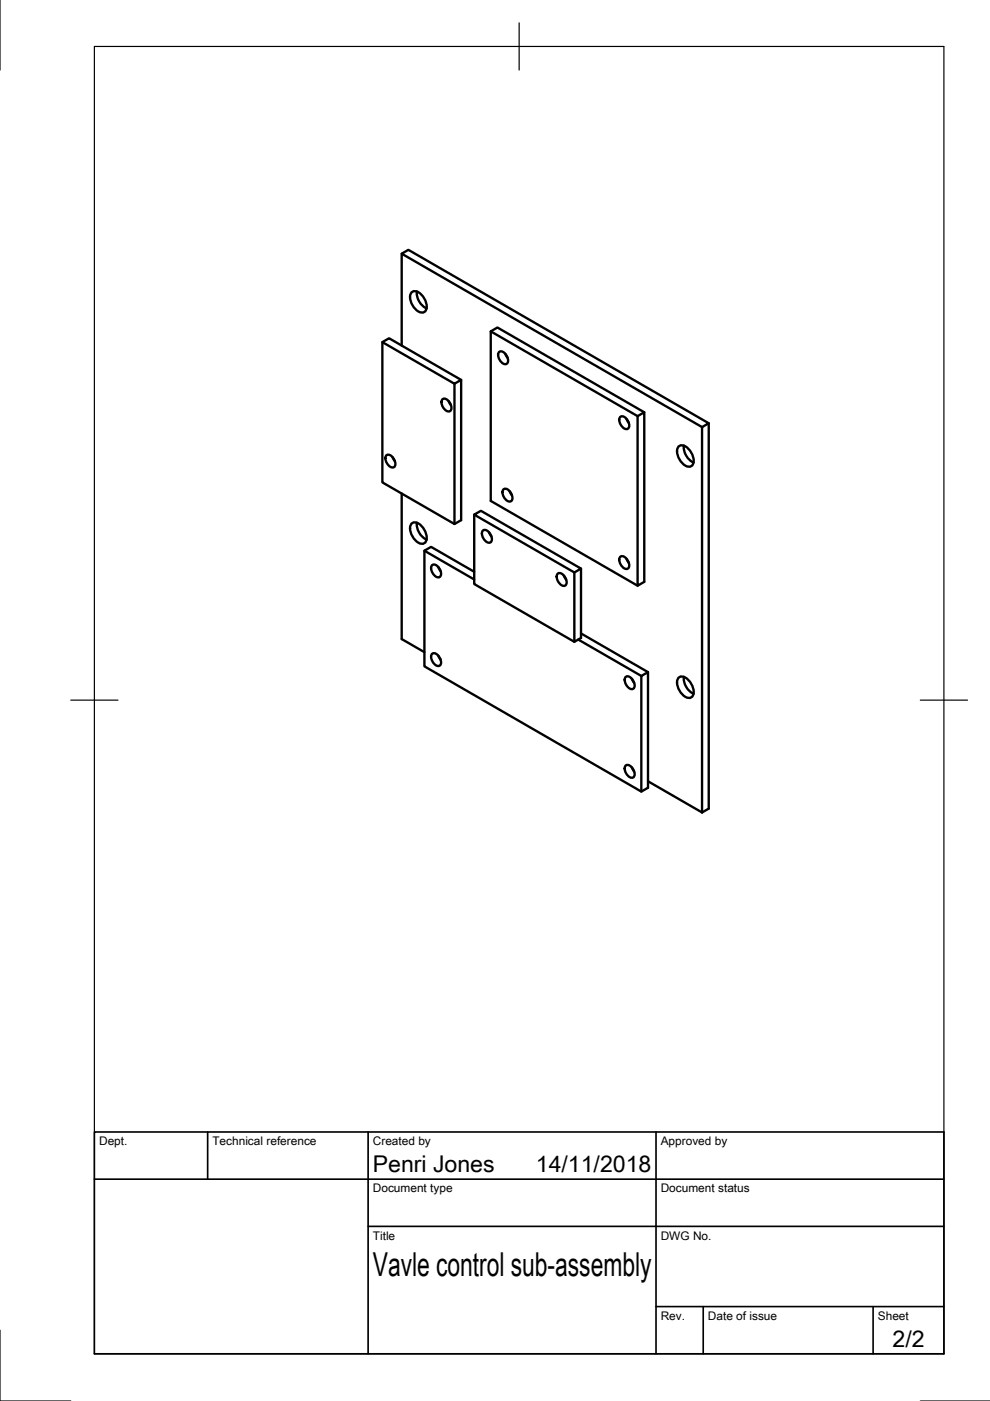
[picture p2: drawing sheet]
<svg xmlns="http://www.w3.org/2000/svg" width="210mm" height="297mm" viewBox="0 0 210 297" stroke-linecap="round" stroke-linejoin="round" font-family="sans-serif">
<!-- layer: Visible -->
<g fill="none" stroke="#000" stroke-width=".5">
<path d="M85.2 53.8l1.4-.8 63.7 36.7-1.4 .9zM85.2 53.8v19.5M81.1 72.5l15.3 8.9 1.4-.9v29.8l-1.4 .8-15.3-8.8v-29.8l1.4-.8 15.3 8.8M87.2 62.1a1.26 1.26 0 0 1 2 .2 3.3 3.3 0 0 1 1 3.6 1.26 1.26 0 0 1-2-.2 3.3 3.3 0 0 1-1-3.6zM88.4 61.8a3.7 3.7 0 0 0 2 3.6M104.1 70.3l31.1 17.9 1.4-.8v36l-1.4 .8v-36M105.8 74.6a1.3 1.3 0 0 1 1.7 1 1.15 1.15 0 0 1-.2 1.6 1.86 1.86 0 0 1-1.5-2.6zM107.1 75l.5 .9M81.9 96.5a1.3 1.3 0 0 1 1.7 1 1.15 1.15 0 0 1-.2 1.6 1.86 1.86 0 0 1-1.5-2.6zM83.2 96.9l.5 .9M93.8 84.7a1.3 1.3 0 0 1 1.7 .9 1.15 1.15 0 0 1-.2 1.6 1.86 1.86 0 0 1-1.5-2.5zM95.1 85l.5 .9"/>
<path d="M96.4 81.4v29.7M131.5 88.4a1.3 1.3 0 0 1 1.7 1 1.15 1.15 0 0 1-.2 1.6 1.86 1.86 0 0 1-1.5-2.6zM132.8 88.8l.5 .8M136.6 87.4l-31.1-18-1.4 .9v35.9l31.1 18M143.8 94.8a1.26 1.26 0 0 1 2 .2 3.3 3.3 0 0 1 1 3.6 1.26 1.26 0 0 1-2-.2 3.3 3.3 0 0 1-1-3.6zM145 94.5a3.7 3.7 0 0 0 2.1 3.6M148.9 90.6v81.7M150.3 89.7v81.7l-1.4 .9M85.2 104.6v30.9l4.8 2.8M87.2 111.1a1.26 1.26 0 0 1 2 .2 3.3 3.3 0 0 1 1 3.6 1.26 1.26 0 0 1-2-.2 3.3 3.3 0 0 1-1-3.6zM88.4 110.8a3.7 3.7 0 0 0 2 3.6M90 116.8l10.5 6.1"/>
<path d="M91.6 119.8a1.3 1.3 0 0 1 1.7 1 1.15 1.15 0 0 1-.2 1.6 1.86 1.86 0 0 1-1.5-2.6zM100.5 109.1l1.5-.8 21.2 12.3-1.4 .8zM100.5 109.1v14.7l21.3 12.3M102.4 112.5a1.3 1.3 0 0 1 1.7 1 1.15 1.15 0 0 1-.2 1.6 1.86 1.86 0 0 1-1.5-2.6zM103.7 112.9l.5 .8M106.7 103.8a1.3 1.3 0 0 1 1.7 .9 1.15 1.15 0 0 1-.2 1.6 1.86 1.86 0 0 1-1.5-2.5zM108 104.1l.5 .9M131.5 118.1a1.3 1.3 0 0 1 1.7 .9 1.15 1.15 0 0 1-.2 1.6 1.86 1.86 0 0 1-1.5-2.5zM132.8 118.4l.5 .9M91.6 138.6a1.3 1.3 0 0 1 1.7 1 1.15 1.15 0 0 1-.2 1.6 1.86 1.86 0 0 1-1.5-2.6zM92.9 139l.5 .9M92.9 120.2l.5 .9"/>
<path d="M100.5 121.2l-9.1-5.3-1.4 .9v24.5l46 26.5 1.4-.8v-24.5l-1.4 .8v24.5M118.2 121.6a1.3 1.3 0 0 1 1.7 1 1.15 1.15 0 0 1-.2 1.6 1.86 1.86 0 0 1-1.5-2.6zM119.5 122l.5 .9M122.6 135.6l13.4 7.7M123.2 120.6v14.7l-1.4 .8v-14.7M123.2 134.3l14.2 8.2M132.6 143.5a1.3 1.3 0 0 1 1.8 1 1.15 1.15 0 0 1-.3 1.6 1.86 1.86 0 0 1-1.5-2.6zM134 143.9l.5 .9M143.8 143.8a1.26 1.26 0 0 1 2 .2 3.3 3.3 0 0 1 1 3.6 1.26 1.26 0 0 1-2-.2 3.3 3.3 0 0 1-1-3.6zM145 143.5a3.7 3.7 0 0 0 2.1 3.6M132.6 162.3a1.3 1.3 0 0 1 1.8 1 1.15 1.15 0 0 1-.3 1.6 1.86 1.86 0 0 1-1.5-2.6zM134 162.7l.5 .9"/>
<path d="M137.4 165.6l11.5 6.7"/>
</g>
<!-- layer: Border -->
<path d="M0 -.1v15M20 9.9h180.1v277.1h-180.1zM110.1 4.8v10.1M15 148.4h10M195.1 148.4h10M0 282v15h15M195.1 297h14.9" fill="none" stroke="#000" stroke-width=".25"/>
<!-- layer: TitleBlock -->
<path d="M20 240h180.1v47h-180.1zM20 250h180.1M44 240v10M78.1 240v47M139.1 240v47M78.1 260h122M139.1 277h61M149.1 277v10M185.1 277v10" fill="none" stroke="#000" stroke-width=".35"/>
<text font-size="7" x="79.1" y="270.5">Vavle control sub-assembly</text>
<g font-size="4.9">
<text x="79.1" y="248.5">Penri Jones</text>
<text x="113.6" y="248.5">14/11/2018</text>
<text x="189.2" y="285.6">2/2</text>
</g>
<g font-size="2.5">
<text x="21" y="242.8">Dept.</text>
<text x="45" y="242.8">Technical reference</text>
<text x="79.1" y="242.8">Created by</text>
<text x="140.1" y="242.8">Approved by</text>
<text x="79.1" y="252.8">Document type</text>
<text x="140.1" y="252.8">Document status</text>
<text x="79.1" y="262.8">Title</text>
<text x="140.1" y="262.8">DWG No.</text>
<text x="140.1" y="279.8">Rev.</text>
<text x="150.1" y="279.8">Date of issue</text>
<text x="186.1" y="279.8">Sheet</text>
</g>
</svg>
